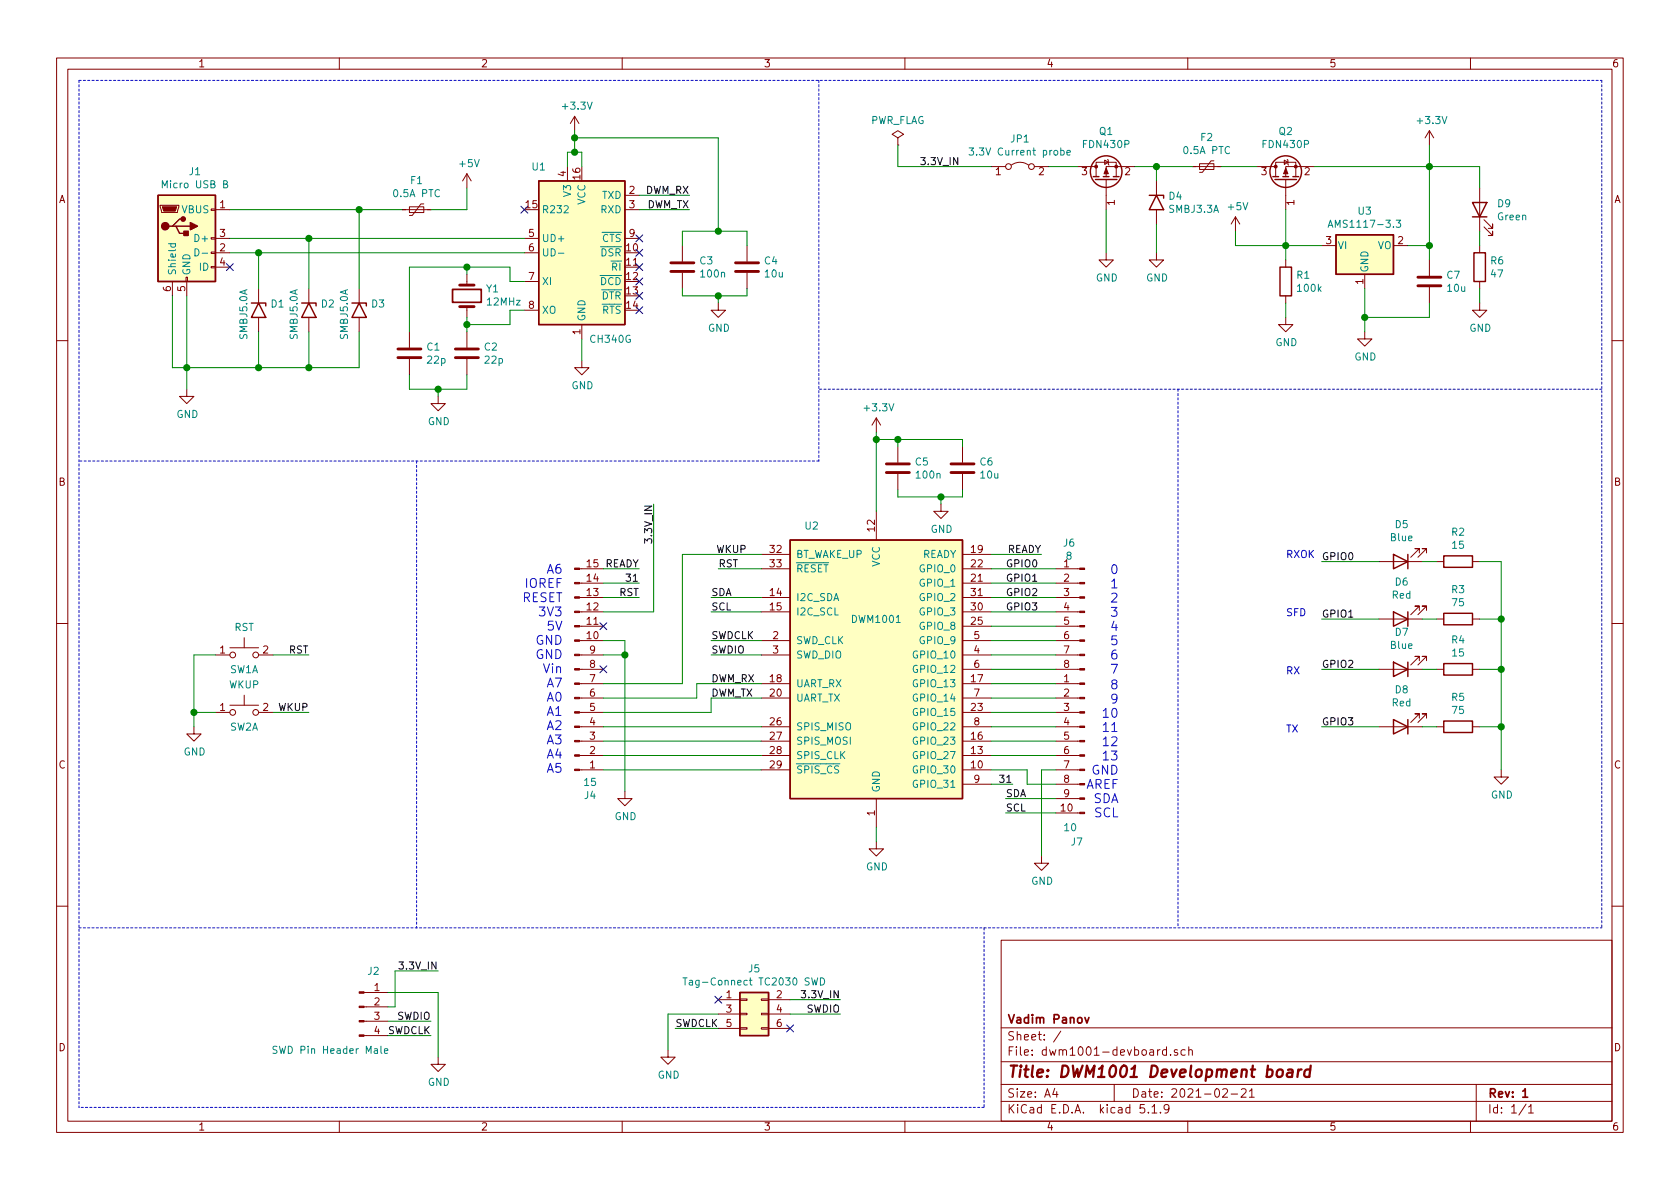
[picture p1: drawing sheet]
EESchema Schematic File Version 4
EELAYER 30 0
EELAYER END
$Descr A4 11693 8268
encoding utf-8
Sheet 1 1
Title "DWM1001 Development board"
Date "2021-02-21"
Rev "1"
Comp "Vadim Panov"
Comment1 ""
Comment2 ""
Comment3 ""
Comment4 ""
$EndDescr
$Comp
L power:GND #PWR015
U 1 1
P 6100 5850
F 0 "#PWR015" H 6100 5600 50  0001 C CNN
F 1 "GND" H 6105 5677 50  0000 C CNN
F 2 "" H 6100 5850 50  0001 C CNN
F 3 "" H 6100 5850 50  0001 C CNN
	1    6100 5850
	1    0    0    -1  
$EndComp
$Comp
L Connector_Generic:Conn_02x03_Odd_Even J5
U 1 1
P 5200 7050
F 0 "J5" H 5250 7367 50  0000 C CNN
F 1 "Tag-Connect TC2030 SWD" H 5250 7276 50  0000 C CNN
F 2 "Connector:Tag-Connect_TC2030-IDC-NL_2x03_P1.27mm_Vertical" H 5200 7050 50  0001 C CNN
F 3 "~" H 5200 7050 50  0001 C CNN
	1    5200 7050
	1    0    0    -1  
$EndComp
Wire Wire Line
	5500 6950 5850 6950
Wire Wire Line
	5000 7050 4650 7050
Wire Wire Line
	5500 7050 5850 7050
Wire Wire Line
	5000 7150 4700 7150
$Comp
L power:+3.3V #PWR014
U 1 1
P 6100 3000
F 0 "#PWR014" H 6100 2850 50  0001 C CNN
F 1 "+3.3V" H 6115 3173 50  0000 C CNN
F 2 "" H 6100 3000 50  0001 C CNN
F 3 "" H 6100 3000 50  0001 C CNN
	1    6100 3000
	1    0    0    -1  
$EndComp
Wire Wire Line
	6100 3000 6100 3050
Wire Wire Line
	6100 5750 6100 5850
$Comp
L power:GND #PWR011
U 1 1
P 4650 7300
F 0 "#PWR011" H 4650 7050 50  0001 C CNN
F 1 "GND" H 4655 7127 50  0000 C CNN
F 2 "" H 4650 7300 50  0001 C CNN
F 3 "" H 4650 7300 50  0001 C CNN
	1    4650 7300
	1    0    0    -1  
$EndComp
Text Label 5850 7050 2    50   ~ 0
SWDIO
Text Label 4700 7150 0    50   ~ 0
SWDCLK
Wire Wire Line
	4650 7050 4650 7300
$Comp
L power:GND #PWR05
U 1 1
P 3050 7350
F 0 "#PWR05" H 3050 7100 50  0001 C CNN
F 1 "GND" H 3055 7177 50  0000 C CNN
F 2 "" H 3050 7350 50  0001 C CNN
F 3 "" H 3050 7350 50  0001 C CNN
	1    3050 7350
	1    0    0    -1  
$EndComp
Text Label 3000 7200 2    50   ~ 0
SWDCLK
Text Label 3000 7100 2    50   ~ 0
SWDIO
Wire Wire Line
	2700 7200 3000 7200
Wire Wire Line
	2700 7100 3000 7100
Wire Wire Line
	2700 7000 2750 7000
$Comp
L Connector:Conn_01x04_Male J2
U 1 1
P 2500 7000
F 0 "J2" H 2600 7250 50  0000 C CNN
F 1 "SWD Pin Header Male" H 2300 6700 50  0000 C CNN
F 2 "Connector_PinHeader_2.54mm:PinHeader_1x04_P2.54mm_Vertical" H 2500 7000 50  0001 C CNN
F 3 "~" H 2500 7000 50  0001 C CNN
	1    2500 7000
	1    0    0    -1  
$EndComp
Wire Wire Line
	2700 6900 3050 6900
Wire Wire Line
	2750 6750 2750 7000
$Comp
L power:GND #PWR016
U 1 1
P 6550 3500
F 0 "#PWR016" H 6550 3250 50  0001 C CNN
F 1 "GND" H 6555 3327 50  0000 C CNN
F 2 "" H 6550 3500 50  0001 C CNN
F 3 "" H 6550 3500 50  0001 C CNN
	1    6550 3500
	1    0    0    -1  
$EndComp
Wire Wire Line
	6250 3050 6100 3050
Connection ~ 6100 3050
Wire Wire Line
	6100 3050 6100 3550
$Comp
L Device:C C6
U 1 1
P 6700 3250
F 0 "C6" H 6815 3296 50  0000 L CNN
F 1 "10u" H 6815 3205 50  0000 L CNN
F 2 "Capacitor_SMD:C_0805_2012Metric_Pad1.18x1.45mm_HandSolder" H 6738 3100 50  0001 C CNN
F 3 "~" H 6700 3250 50  0001 C CNN
	1    6700 3250
	1    0    0    -1  
$EndComp
Wire Wire Line
	6250 3100 6250 3050
Wire Wire Line
	6550 3450 6550 3500
$Comp
L Device:C C5
U 1 1
P 6250 3250
F 0 "C5" H 6365 3296 50  0000 L CNN
F 1 "100n" H 6365 3205 50  0000 L CNN
F 2 "Capacitor_SMD:C_0805_2012Metric_Pad1.18x1.45mm_HandSolder" H 6288 3100 50  0001 C CNN
F 3 "~" H 6250 3250 50  0001 C CNN
	1    6250 3250
	1    0    0    -1  
$EndComp
Wire Wire Line
	6250 3450 6550 3450
Wire Wire Line
	6250 3400 6250 3450
Wire Wire Line
	6550 3450 6700 3450
Wire Wire Line
	6700 3450 6700 3400
Connection ~ 6550 3450
Wire Wire Line
	6700 3100 6700 3050
Wire Wire Line
	6700 3050 6250 3050
Connection ~ 6250 3050
$Comp
L Device:LED D6
U 1 1
P 9750 4300
F 0 "D6" H 9743 4045 50  0000 C CNN
F 1 "Red" H 9743 4136 50  0000 C CNN
F 2 "LED_SMD:LED_0603_1608Metric_Pad1.05x0.95mm_HandSolder" H 9750 4300 50  0001 C CNN
F 3 "~" H 9750 4300 50  0001 C CNN
	1    9750 4300
	-1   0    0    1   
$EndComp
$Comp
L Device:LED D5
U 1 1
P 9750 3900
F 0 "D5" H 9743 3645 50  0000 C CNN
F 1 "Blue" H 9743 3736 50  0000 C CNN
F 2 "LED_SMD:LED_0603_1608Metric_Pad1.05x0.95mm_HandSolder" H 9750 3900 50  0001 C CNN
F 3 "~" H 9750 3900 50  0001 C CNN
	1    9750 3900
	-1   0    0    1   
$EndComp
$Comp
L Device:LED D9
U 1 1
P 10300 1450
F 0 "D9" V 10339 1332 50  0000 R CNN
F 1 "Green" V 10248 1332 50  0000 R CNN
F 2 "LED_SMD:LED_0603_1608Metric_Pad1.05x0.95mm_HandSolder" H 10300 1450 50  0001 C CNN
F 3 "~" H 10300 1450 50  0001 C CNN
	1    10300 1450
	0    -1   -1   0   
$EndComp
$Comp
L Device:Polyfuse_Small F2
U 1 1
P 8400 1150
F 0 "F2" V 8195 1150 50  0000 C CNN
F 1 "0.5A PTC" V 8286 1150 50  0000 C CNN
F 2 "Fuse:Fuse_1812_4532Metric_Pad1.30x3.40mm_HandSolder" H 8450 950 50  0001 L CNN
F 3 "~" H 8400 1150 50  0001 C CNN
	1    8400 1150
	0    1    1    0   
$EndComp
$Comp
L Device:Q_PMOS_GSD Q1
U 1 1
P 7700 1250
F 0 "Q1" V 8042 1250 50  0000 C CNN
F 1 "FDN430P" V 7951 1250 50  0000 C CNN
F 2 "Package_TO_SOT_SMD:SuperSOT-3" H 7900 1350 50  0001 C CNN
F 3 "~" H 7700 1250 50  0001 C CNN
	1    7700 1250
	0    -1   -1   0   
$EndComp
$Comp
L Device:R R6
U 1 1
P 10300 1850
F 0 "R6" H 10370 1896 50  0000 L CNN
F 1 "47" H 10370 1805 50  0000 L CNN
F 2 "Resistor_SMD:R_0805_2012Metric_Pad1.20x1.40mm_HandSolder" V 10230 1850 50  0001 C CNN
F 3 "~" H 10300 1850 50  0001 C CNN
	1    10300 1850
	1    0    0    -1  
$EndComp
Wire Wire Line
	10300 1600 10300 1700
$Comp
L power:GND #PWR024
U 1 1
P 10300 2100
F 0 "#PWR024" H 10300 1850 50  0001 C CNN
F 1 "GND" H 10305 1927 50  0000 C CNN
F 2 "" H 10300 2100 50  0001 C CNN
F 3 "" H 10300 2100 50  0001 C CNN
	1    10300 2100
	1    0    0    -1  
$EndComp
Wire Wire Line
	10300 2000 10300 2100
$Comp
L power:GND #PWR018
U 1 1
P 7700 1750
F 0 "#PWR018" H 7700 1500 50  0001 C CNN
F 1 "GND" H 7705 1577 50  0000 C CNN
F 2 "" H 7700 1750 50  0001 C CNN
F 3 "" H 7700 1750 50  0001 C CNN
	1    7700 1750
	1    0    0    -1  
$EndComp
Wire Wire Line
	6250 1000 6250 1150
Wire Wire Line
	6250 1150 6900 1150
$Comp
L Diode:1.5KExxA D4
U 1 1
P 8050 1400
F 0 "D4" V 8004 1480 50  0000 L CNN
F 1 "SMBJ3.3A" V 8095 1480 50  0000 L CNN
F 2 "Diode_SMD:D_SMA-SMB_Universal_Handsoldering" H 8050 1200 50  0001 C CNN
F 3 "https://www.vishay.com/docs/88301/15ke.pdf" H 8000 1400 50  0001 C CNN
	1    8050 1400
	0    1    1    0   
$EndComp
Wire Wire Line
	7900 1150 8050 1150
Wire Wire Line
	8050 1250 8050 1150
Connection ~ 8050 1150
Wire Wire Line
	8050 1150 8300 1150
$Comp
L Device:R R2
U 1 1
P 10150 3900
F 0 "R2" V 9943 3900 50  0000 C CNN
F 1 "15" V 10034 3900 50  0000 C CNN
F 2 "Resistor_SMD:R_0805_2012Metric_Pad1.20x1.40mm_HandSolder" V 10080 3900 50  0001 C CNN
F 3 "~" H 10150 3900 50  0001 C CNN
	1    10150 3900
	0    1    1    0   
$EndComp
$Comp
L Device:R R3
U 1 1
P 10150 4300
F 0 "R3" V 9943 4300 50  0000 C CNN
F 1 "75" V 10034 4300 50  0000 C CNN
F 2 "Resistor_SMD:R_0805_2012Metric_Pad1.20x1.40mm_HandSolder" V 10080 4300 50  0001 C CNN
F 3 "~" H 10150 4300 50  0001 C CNN
	1    10150 4300
	0    1    1    0   
$EndComp
$Comp
L Switch:SW_Push_Dual_x2 SW1
U 1 1
P 1700 4550
F 0 "SW1" H 1700 4450 50  0000 C CNN
F 1 "RST" H 1700 4744 50  0000 C CNN
F 2 "Button_Switch_SMD:SW_Push_1P1T_NO_6x6mm_H9.5mm" H 1700 4750 50  0001 C CNN
F 3 "~" H 1700 4750 50  0001 C CNN
	1    1700 4550
	1    0    0    -1  
$EndComp
$Comp
L Switch:SW_Push_Dual_x2 SW2
U 1 1
P 1700 4950
F 0 "SW2" H 1700 4850 50  0000 C CNN
F 1 "WKUP" H 1700 5144 50  0000 C CNN
F 2 "Button_Switch_SMD:SW_Push_1P1T_NO_6x6mm_H9.5mm" H 1700 5150 50  0001 C CNN
F 3 "~" H 1700 5150 50  0001 C CNN
	1    1700 4950
	1    0    0    -1  
$EndComp
Wire Wire Line
	2150 4950 1900 4950
$Comp
L power:GND #PWR02
U 1 1
P 1350 5050
F 0 "#PWR02" H 1350 4800 50  0001 C CNN
F 1 "GND" H 1355 4877 50  0000 C CNN
F 2 "" H 1350 5050 50  0001 C CNN
F 3 "" H 1350 5050 50  0001 C CNN
	1    1350 5050
	1    0    0    -1  
$EndComp
Wire Wire Line
	1500 4950 1350 4950
Wire Wire Line
	1350 4950 1350 5050
Wire Wire Line
	1500 4550 1350 4550
Wire Wire Line
	1350 4550 1350 4950
Connection ~ 1350 4950
Text Label 4950 4450 0    50   ~ 0
SWDCLK
Text Label 4950 4550 0    50   ~ 0
SWDIO
Wire Wire Line
	5300 4450 4950 4450
Wire Wire Line
	4950 4550 5300 4550
Wire Wire Line
	9900 3900 10000 3900
Wire Wire Line
	10000 4300 9900 4300
Wire Wire Line
	10450 3900 10300 3900
Wire Wire Line
	10300 4300 10450 4300
Connection ~ 10450 4300
Wire Wire Line
	10450 4300 10450 3900
$Comp
L Connector:Conn_01x08_Male J6
U 1 1
P 7550 4250
F 0 "J6" H 7658 4731 50  0000 C CNN
F 1 "8" H 7658 4640 50  0000 C CNN
F 2 "Connector_PinSocket_2.54mm:PinSocket_1x08_P2.54mm_Vertical" H 7550 4250 50  0001 C CNN
F 3 "~" H 7550 4250 50  0001 C CNN
	1    7550 4250
	-1   0    0    -1  
$EndComp
Text Label 9200 3900 0    50   ~ 0
GPIO0
$Comp
L Connector:USB_B_Micro J1
U 1 1
P 1300 1650
F 0 "J1" H 1357 2117 50  0000 C CNN
F 1 "Micro USB B" H 1357 2026 50  0000 C CNN
F 2 "Connector_USB:USB_Micro-B_Molex-105017-0001" H 1450 1600 50  0001 C CNN
F 3 "~" H 1450 1600 50  0001 C CNN
	1    1300 1650
	1    0    0    -1  
$EndComp
$Comp
L Device:Crystal Y1
U 1 1
P 3250 2050
F 0 "Y1" V 3296 1919 50  0000 R CNN
F 1 "12MHz" V 3205 1919 50  0000 R CNN
F 2 "Crystal:Crystal_SMD_HC49-SD" H 3250 2050 50  0001 C CNN
F 3 "~" H 3250 2050 50  0001 C CNN
	1    3250 2050
	0    -1   -1   0   
$EndComp
Wire Wire Line
	3250 1900 3250 1850
Wire Wire Line
	3250 1850 3550 1850
Wire Wire Line
	3550 1850 3550 1950
Wire Wire Line
	3550 1950 3650 1950
Wire Wire Line
	3250 2200 3250 2250
Wire Wire Line
	3250 2250 3550 2250
Wire Wire Line
	3550 2250 3550 2150
Wire Wire Line
	3550 2150 3650 2150
$Comp
L Device:C C1
U 1 1
P 2850 2450
F 0 "C1" H 2965 2496 50  0000 L CNN
F 1 "22p" H 2965 2405 50  0000 L CNN
F 2 "Capacitor_SMD:C_0603_1608Metric_Pad1.08x0.95mm_HandSolder" H 2888 2300 50  0001 C CNN
F 3 "~" H 2850 2450 50  0001 C CNN
	1    2850 2450
	1    0    0    -1  
$EndComp
$Comp
L Device:C C2
U 1 1
P 3250 2450
F 0 "C2" H 3365 2496 50  0000 L CNN
F 1 "22p" H 3365 2405 50  0000 L CNN
F 2 "Capacitor_SMD:C_0603_1608Metric_Pad1.08x0.95mm_HandSolder" H 3288 2300 50  0001 C CNN
F 3 "~" H 3250 2450 50  0001 C CNN
	1    3250 2450
	1    0    0    -1  
$EndComp
$Comp
L Regulator_Linear:AMS1117-3.3 U3
U 1 1
P 9500 1700
F 0 "U3" H 9500 1942 50  0000 C CNN
F 1 "AMS1117-3.3" H 9500 1851 50  0000 C CNN
F 2 "Package_TO_SOT_SMD:SOT-223-3_TabPin2" H 9500 1900 50  0001 C CNN
F 3 "http://www.advanced-monolithic.com/pdf/ds1117.pdf" H 9600 1450 50  0001 C CNN
	1    9500 1700
	1    0    0    -1  
$EndComp
$Comp
L Interface_USB:CH340G U1
U 1 1
P 4050 1750
F 0 "U1" H 3750 2350 50  0000 C CNN
F 1 "CH340G" H 4250 1150 50  0000 C CNN
F 2 "Package_SO:SOIC-16_3.9x9.9mm_P1.27mm" H 4100 1200 50  0001 L CNN
F 3 "http://www.datasheet5.com/pdf-local-2195953" H 3700 2550 50  0001 C CNN
	1    4050 1750
	1    0    0    -1  
$EndComp
Wire Wire Line
	1600 1650 2150 1650
Wire Wire Line
	1600 1750 1800 1750
$Comp
L power:GND #PWR04
U 1 1
P 3050 2750
F 0 "#PWR04" H 3050 2500 50  0001 C CNN
F 1 "GND" H 3055 2577 50  0000 C CNN
F 2 "" H 3050 2750 50  0001 C CNN
F 3 "" H 3050 2750 50  0001 C CNN
	1    3050 2750
	1    0    0    -1  
$EndComp
Wire Wire Line
	3250 1850 2850 1850
Wire Wire Line
	2850 1850 2850 2300
Connection ~ 3250 1850
Wire Wire Line
	2850 2600 2850 2700
Wire Wire Line
	2850 2700 3050 2700
Wire Wire Line
	3050 2700 3050 2750
Wire Wire Line
	3250 2600 3250 2700
Wire Wire Line
	3250 2700 3050 2700
Connection ~ 3050 2700
Wire Wire Line
	3250 2300 3250 2250
Connection ~ 3250 2250
$Comp
L power:GND #PWR01
U 1 1
P 1300 2700
F 0 "#PWR01" H 1300 2450 50  0001 C CNN
F 1 "GND" H 1305 2527 50  0000 C CNN
F 2 "" H 1300 2700 50  0001 C CNN
F 3 "" H 1300 2700 50  0001 C CNN
	1    1300 2700
	1    0    0    -1  
$EndComp
$Comp
L power:GND #PWR08
U 1 1
P 4050 2500
F 0 "#PWR08" H 4050 2250 50  0001 C CNN
F 1 "GND" H 4055 2327 50  0000 C CNN
F 2 "" H 4050 2500 50  0001 C CNN
F 3 "" H 4050 2500 50  0001 C CNN
	1    4050 2500
	1    0    0    -1  
$EndComp
Wire Wire Line
	4050 2350 4050 2500
Text Label 9200 4300 0    50   ~ 0
GPIO1
$Comp
L power:GND #PWR025
U 1 1
P 10450 5350
F 0 "#PWR025" H 10450 5100 50  0001 C CNN
F 1 "GND" H 10455 5177 50  0000 C CNN
F 2 "" H 10450 5350 50  0001 C CNN
F 3 "" H 10450 5350 50  0001 C CNN
	1    10450 5350
	1    0    0    -1  
$EndComp
$Comp
L Device:LED D7
U 1 1
P 9750 4650
F 0 "D7" H 9743 4395 50  0000 C CNN
F 1 "Blue" H 9743 4486 50  0000 C CNN
F 2 "LED_SMD:LED_0603_1608Metric_Pad1.05x0.95mm_HandSolder" H 9750 4650 50  0001 C CNN
F 3 "~" H 9750 4650 50  0001 C CNN
	1    9750 4650
	-1   0    0    1   
$EndComp
$Comp
L Device:R R4
U 1 1
P 10150 4650
F 0 "R4" V 9943 4650 50  0000 C CNN
F 1 "15" V 10034 4650 50  0000 C CNN
F 2 "Resistor_SMD:R_0805_2012Metric_Pad1.20x1.40mm_HandSolder" V 10080 4650 50  0001 C CNN
F 3 "~" H 10150 4650 50  0001 C CNN
	1    10150 4650
	0    1    1    0   
$EndComp
Wire Wire Line
	10000 4650 9900 4650
Text Label 9200 4650 0    50   ~ 0
GPIO2
Wire Wire Line
	10300 4650 10450 4650
Wire Wire Line
	10450 5350 10450 5050
Wire Wire Line
	10450 4650 10450 4300
Connection ~ 10450 4650
$Comp
L Device:LED D8
U 1 1
P 9750 5050
F 0 "D8" H 9743 4795 50  0000 C CNN
F 1 "Red" H 9743 4886 50  0000 C CNN
F 2 "LED_SMD:LED_0603_1608Metric_Pad1.05x0.95mm_HandSolder" H 9750 5050 50  0001 C CNN
F 3 "~" H 9750 5050 50  0001 C CNN
	1    9750 5050
	-1   0    0    1   
$EndComp
$Comp
L Device:R R5
U 1 1
P 10150 5050
F 0 "R5" V 9943 5050 50  0000 C CNN
F 1 "75" V 10034 5050 50  0000 C CNN
F 2 "Resistor_SMD:R_0805_2012Metric_Pad1.20x1.40mm_HandSolder" V 10080 5050 50  0001 C CNN
F 3 "~" H 10150 5050 50  0001 C CNN
	1    10150 5050
	0    1    1    0   
$EndComp
Wire Wire Line
	10000 5050 9900 5050
Text Label 9200 5050 0    50   ~ 0
GPIO3
Wire Wire Line
	10300 5050 10450 5050
Connection ~ 10450 5050
Wire Wire Line
	10450 5050 10450 4650
$Comp
L power:GND #PWR022
U 1 1
P 9500 2300
F 0 "#PWR022" H 9500 2050 50  0001 C CNN
F 1 "GND" H 9505 2127 50  0000 C CNN
F 2 "" H 9500 2300 50  0001 C CNN
F 3 "" H 9500 2300 50  0001 C CNN
	1    9500 2300
	1    0    0    -1  
$EndComp
Wire Wire Line
	9500 2000 9500 2200
$Comp
L Device:Q_PMOS_GSD Q2
U 1 1
P 8950 1250
F 0 "Q2" V 9292 1250 50  0000 C CNN
F 1 "FDN430P" V 9201 1250 50  0000 C CNN
F 2 "Package_TO_SOT_SMD:SuperSOT-3" H 9150 1350 50  0001 C CNN
F 3 "~" H 8950 1250 50  0001 C CNN
	1    8950 1250
	0    -1   -1   0   
$EndComp
Wire Wire Line
	8500 1150 8750 1150
Text Label 6400 1150 0    50   ~ 0
3.3V_IN
$Comp
L power:+5V #PWR06
U 1 1
P 3250 1300
F 0 "#PWR06" H 3250 1150 50  0001 C CNN
F 1 "+5V" H 3265 1473 50  0000 C CNN
F 2 "" H 3250 1300 50  0001 C CNN
F 3 "" H 3250 1300 50  0001 C CNN
	1    3250 1300
	1    0    0    -1  
$EndComp
$Comp
L power:+5V #PWR020
U 1 1
P 8600 1600
F 0 "#PWR020" H 8600 1450 50  0001 C CNN
F 1 "+5V" H 8615 1773 50  0000 C CNN
F 2 "" H 8600 1600 50  0001 C CNN
F 3 "" H 8600 1600 50  0001 C CNN
	1    8600 1600
	1    0    0    -1  
$EndComp
Wire Wire Line
	9800 1700 9950 1700
Wire Wire Line
	9950 1700 9950 1150
$Comp
L power:+3.3V #PWR023
U 1 1
P 9950 1000
F 0 "#PWR023" H 9950 850 50  0001 C CNN
F 1 "+3.3V" H 9965 1173 50  0000 C CNN
F 2 "" H 9950 1000 50  0001 C CNN
F 3 "" H 9950 1000 50  0001 C CNN
	1    9950 1000
	1    0    0    -1  
$EndComp
Wire Wire Line
	3250 1300 3250 1450
NoConn ~ 1600 1850
NoConn ~ 4450 1650
NoConn ~ 4450 1750
NoConn ~ 4450 1850
NoConn ~ 4450 1950
NoConn ~ 4450 2050
NoConn ~ 4450 2150
$Comp
L power:+3.3V #PWR07
U 1 1
P 4000 900
F 0 "#PWR07" H 4000 750 50  0001 C CNN
F 1 "+3.3V" H 4015 1073 50  0000 C CNN
F 2 "" H 4000 900 50  0001 C CNN
F 3 "" H 4000 900 50  0001 C CNN
	1    4000 900 
	1    0    0    -1  
$EndComp
Wire Wire Line
	3950 1150 3950 1050
Wire Wire Line
	3950 1050 4000 1050
Wire Wire Line
	4050 1050 4050 1150
Connection ~ 4000 1050
Wire Wire Line
	4000 1050 4050 1050
Wire Wire Line
	8950 1700 9200 1700
Wire Wire Line
	8950 1450 8950 1700
Wire Wire Line
	8950 1700 8600 1700
Wire Wire Line
	8600 1700 8600 1600
Connection ~ 8950 1700
Wire Wire Line
	9150 1150 9950 1150
Connection ~ 9950 1150
Wire Wire Line
	9950 1150 9950 1000
Wire Wire Line
	1900 4550 2150 4550
Text Label 2150 4550 2    50   ~ 0
RST
Text Label 2150 4950 2    50   ~ 0
WKUP
$Comp
L Device:Polyfuse_Small F1
U 1 1
P 2900 1450
F 0 "F1" V 2695 1450 50  0000 C CNN
F 1 "0.5A PTC" V 2786 1450 50  0000 C CNN
F 2 "Fuse:Fuse_1812_4532Metric_Pad1.30x3.40mm_HandSolder" H 2950 1250 50  0001 L CNN
F 3 "~" H 2900 1450 50  0001 C CNN
	1    2900 1450
	0    1    1    0   
$EndComp
Wire Wire Line
	3000 1450 3250 1450
$Comp
L Diode:1.5KExxA D3
U 1 1
P 2500 2150
F 0 "D3" V 2454 2230 50  0000 L CNN
F 1 "SMBJ5.0A" H 2350 2050 50  0000 L CNN
F 2 "Diode_SMD:D_SMA-SMB_Universal_Handsoldering" H 2500 1950 50  0001 C CNN
F 3 "https://www.vishay.com/docs/88301/15ke.pdf" H 2450 2150 50  0001 C CNN
	1    2500 2150
	0    1    1    0   
$EndComp
Wire Wire Line
	1300 2050 1300 2550
Wire Wire Line
	1200 2050 1200 2550
Wire Wire Line
	2500 2550 2500 2300
Wire Wire Line
	2500 2000 2500 1450
Connection ~ 2500 1450
Wire Wire Line
	2500 1450 2800 1450
$Comp
L Diode:1.5KExxA D2
U 1 1
P 2150 2150
F 0 "D2" V 2104 2230 50  0000 L CNN
F 1 "SMBJ5.0A" H 2000 2050 50  0000 L CNN
F 2 "Diode_SMD:D_SMA-SMB_Universal_Handsoldering" H 2150 1950 50  0001 C CNN
F 3 "https://www.vishay.com/docs/88301/15ke.pdf" H 2100 2150 50  0001 C CNN
	1    2150 2150
	0    1    1    0   
$EndComp
$Comp
L Diode:1.5KExxA D1
U 1 1
P 1800 2150
F 0 "D1" V 1754 2230 50  0000 L CNN
F 1 "SMBJ5.0A" H 1650 2050 50  0000 L CNN
F 2 "Diode_SMD:D_SMA-SMB_Universal_Handsoldering" H 1800 1950 50  0001 C CNN
F 3 "https://www.vishay.com/docs/88301/15ke.pdf" H 1750 2150 50  0001 C CNN
	1    1800 2150
	0    1    1    0   
$EndComp
Wire Wire Line
	2150 1650 2150 2000
Connection ~ 2150 1650
Wire Wire Line
	2150 1650 3650 1650
Wire Wire Line
	1800 1750 1800 2000
Connection ~ 1800 1750
Wire Wire Line
	1800 1750 3650 1750
Wire Wire Line
	1800 2300 1800 2550
Wire Wire Line
	1800 2550 2150 2550
Wire Wire Line
	2150 2300 2150 2550
Connection ~ 2150 2550
Wire Wire Line
	2150 2550 2500 2550
$Comp
L power:PWR_FLAG #FLG01
U 1 1
P 6250 1000
F 0 "#FLG01" H 6250 1075 50  0001 C CNN
F 1 "PWR_FLAG" H 6250 1173 50  0000 C CNN
F 2 "" H 6250 1000 50  0001 C CNN
F 3 "~" H 6250 1000 50  0001 C CNN
	1    6250 1000
	1    0    0    -1  
$EndComp
Wire Wire Line
	9950 1150 10300 1150
Wire Wire Line
	1200 2550 1300 2550
Connection ~ 1300 2550
Wire Wire Line
	1300 2550 1300 2700
Wire Wire Line
	1300 2550 1800 2550
Connection ~ 1800 2550
Wire Wire Line
	4450 1350 4800 1350
Wire Wire Line
	4450 1450 4800 1450
Text Label 4800 1350 2    50   ~ 0
DWM_RX
Text Label 4800 1450 2    50   ~ 0
DWM_TX
Wire Wire Line
	5300 4850 4950 4850
Text Label 4950 4750 0    50   ~ 0
DWM_RX
Text Label 4950 4850 0    50   ~ 0
DWM_TX
NoConn ~ 3650 1450
Wire Wire Line
	7700 1450 7700 1750
$Comp
L power:GND #PWR019
U 1 1
P 8050 1750
F 0 "#PWR019" H 8050 1500 50  0001 C CNN
F 1 "GND" H 8055 1577 50  0000 C CNN
F 2 "" H 8050 1750 50  0001 C CNN
F 3 "" H 8050 1750 50  0001 C CNN
	1    8050 1750
	1    0    0    -1  
$EndComp
Wire Wire Line
	8050 1550 8050 1750
Wire Wire Line
	7300 1150 7500 1150
$Comp
L Jumper:Jumper_2_Bridged JP1
U 1 1
P 7100 1150
F 0 "JP1" H 7100 1345 50  0000 C CNN
F 1 "3.3V Current probe" H 7100 1254 50  0000 C CNN
F 2 "TestPoint:TestPoint_2Pads_Pitch2.54mm_Drill0.8mm" H 7100 1150 50  0001 C CNN
F 3 "~" H 7100 1150 50  0001 C CNN
	1    7100 1150
	1    0    0    -1  
$EndComp
$Comp
L Device:C C4
U 1 1
P 5200 1850
F 0 "C4" H 5315 1896 50  0000 L CNN
F 1 "10u" H 5315 1805 50  0000 L CNN
F 2 "Capacitor_SMD:C_0805_2012Metric_Pad1.18x1.45mm_HandSolder" H 5238 1700 50  0001 C CNN
F 3 "~" H 5200 1850 50  0001 C CNN
	1    5200 1850
	1    0    0    -1  
$EndComp
$Comp
L Device:C C3
U 1 1
P 4750 1850
F 0 "C3" H 4865 1896 50  0000 L CNN
F 1 "100n" H 4865 1805 50  0000 L CNN
F 2 "Capacitor_SMD:C_0805_2012Metric_Pad1.18x1.45mm_HandSolder" H 4788 1700 50  0001 C CNN
F 3 "~" H 4750 1850 50  0001 C CNN
	1    4750 1850
	1    0    0    -1  
$EndComp
$Comp
L power:GND #PWR012
U 1 1
P 5000 2100
F 0 "#PWR012" H 5000 1850 50  0001 C CNN
F 1 "GND" H 5005 1927 50  0000 C CNN
F 2 "" H 5000 2100 50  0001 C CNN
F 3 "" H 5000 2100 50  0001 C CNN
	1    5000 2100
	1    0    0    -1  
$EndComp
Wire Wire Line
	5000 2100 5000 2050
Wire Wire Line
	5000 2050 4750 2050
Wire Wire Line
	4750 2050 4750 2000
Wire Wire Line
	5200 2000 5200 2050
Wire Wire Line
	5200 2050 5000 2050
Connection ~ 5000 2050
Wire Wire Line
	4750 1600 4750 1700
Wire Wire Line
	4750 1600 5000 1600
Wire Wire Line
	5200 1600 5200 1700
Text Label 7000 3950 0    50   ~ 0
GPIO0
Text Label 7000 4050 0    50   ~ 0
GPIO1
Text Label 7000 4150 0    50   ~ 0
GPIO2
Text Label 7000 4250 0    50   ~ 0
GPIO3
Wire Wire Line
	6900 3950 7350 3950
Wire Wire Line
	6900 4050 7350 4050
Wire Wire Line
	6900 4150 7350 4150
Wire Wire Line
	6900 4250 7350 4250
Wire Wire Line
	6900 4350 7350 4350
Wire Wire Line
	6900 4450 7350 4450
Wire Wire Line
	6900 4550 7350 4550
Wire Wire Line
	7350 4650 6900 4650
$Comp
L Connector:Conn_01x10_Male J7
U 1 1
P 7550 5150
F 0 "J7" H 7650 4450 50  0000 R CNN
F 1 "10" H 7700 4550 50  0000 R CNN
F 2 "Connector_PinSocket_2.54mm:PinSocket_1x10_P2.54mm_Vertical" H 7550 5150 50  0001 C CNN
F 3 "~" H 7550 5150 50  0001 C CNN
	1    7550 5150
	-1   0    0    -1  
$EndComp
Wire Wire Line
	6900 4750 7350 4750
Wire Wire Line
	7350 4850 6900 4850
Wire Wire Line
	6900 4950 7350 4950
Wire Wire Line
	7350 5050 6900 5050
Wire Wire Line
	6900 5150 7350 5150
Wire Wire Line
	7350 5250 6900 5250
$Comp
L Connector:Conn_01x15_Male J4
U 1 1
P 4000 4650
F 0 "J4" H 4108 5531 50  0000 C CNN
F 1 "15" H 4108 5440 50  0000 C CNN
F 2 "Connector_PinSocket_2.54mm:PinSocket_1x15_P2.54mm_Vertical" H 4000 4650 50  0001 C CNN
F 3 "~" H 4000 4650 50  0001 C CNN
	1    4000 4650
	1    0    0    1   
$EndComp
$Comp
L power:GND #PWR017
U 1 1
P 7250 5950
F 0 "#PWR017" H 7250 5700 50  0001 C CNN
F 1 "GND" H 7255 5777 50  0000 C CNN
F 2 "" H 7250 5950 50  0001 C CNN
F 3 "" H 7250 5950 50  0001 C CNN
	1    7250 5950
	1    0    0    -1  
$EndComp
Wire Wire Line
	7350 5350 7250 5350
Wire Wire Line
	7250 5350 7250 5950
Wire Wire Line
	6900 5350 7150 5350
Wire Wire Line
	7150 5350 7150 5450
Wire Wire Line
	7150 5450 7350 5450
Wire Wire Line
	7000 5550 7350 5550
Wire Wire Line
	6900 3850 7250 3850
Text Label 7250 3850 2    50   ~ 0
READY
Text Label 4450 3950 2    50   ~ 0
READY
Wire Wire Line
	7000 5650 7350 5650
Text Notes 7790 4690 2    62   ~ 0
0\n1\n2\n3\n4\n5\n6\n7
Text Notes 7790 5690 2    62   ~ 0
8\n9\n10\n11\n12\n13\nGND\nAREF\nSDA\nSCL
Text Notes 3920 5380 2    62   ~ 0
A6\nIOREF\nRESET\n3V3\n5V\nGND\nGND\nVin\nA7\nA0\nA1\nA2\nA3\nA4\nA5
$Comp
L power:GND #PWR09
U 1 1
P 4350 5500
F 0 "#PWR09" H 4350 5250 50  0001 C CNN
F 1 "GND" H 4355 5327 50  0000 C CNN
F 2 "" H 4350 5500 50  0001 C CNN
F 3 "" H 4350 5500 50  0001 C CNN
	1    4350 5500
	1    0    0    -1  
$EndComp
Wire Wire Line
	4200 4450 4350 4450
Wire Wire Line
	4350 4450 4350 4550
Wire Wire Line
	4200 4550 4350 4550
Connection ~ 4350 4550
Wire Wire Line
	4350 4550 4350 5500
Text Label 5000 3950 0    50   ~ 0
RST
Text Label 5200 3850 2    50   ~ 0
WKUP
Wire Wire Line
	5000 3950 5300 3950
NoConn ~ 4200 4350
Wire Wire Line
	5300 5350 4200 5350
Wire Wire Line
	4200 5250 5300 5250
Wire Wire Line
	5300 5150 4200 5150
Wire Wire Line
	4200 5050 5300 5050
Wire Wire Line
	4200 4950 4950 4950
Wire Wire Line
	4950 4950 4950 4850
Wire Wire Line
	4200 4850 4850 4850
Wire Wire Line
	4850 4850 4850 4750
Wire Wire Line
	4850 4750 5300 4750
Wire Wire Line
	4950 4150 5300 4150
Wire Wire Line
	4200 4750 4750 4750
Wire Wire Line
	4750 4750 4750 3850
Wire Wire Line
	4750 3850 5300 3850
NoConn ~ 4200 4650
Text Label 4450 4150 2    50   ~ 0
RST
Wire Wire Line
	4450 4150 4200 4150
Wire Wire Line
	4450 3950 4200 3950
Wire Wire Line
	5300 4250 4950 4250
Wire Wire Line
	4000 900  4000 950 
Wire Wire Line
	4000 950  5000 950 
Wire Wire Line
	5000 950  5000 1600
Connection ~ 4000 950 
Wire Wire Line
	4000 950  4000 1050
Connection ~ 5000 1600
Wire Wire Line
	5000 1600 5200 1600
Wire Wire Line
	1600 1450 2500 1450
NoConn ~ 5500 7150
NoConn ~ 5000 6950
Wire Notes Line
	5700 550  5700 3200
Wire Notes Line
	5700 3200 550  3200
Wire Notes Line
	11150 2700 5700 2700
Wire Notes Line
	550  550  11150 550 
Wire Notes Line
	8200 2700 8200 6450
Wire Notes Line
	11150 550  11150 6450
Wire Notes Line
	550  6450 11150 6450
Wire Notes Line
	2900 3200 2900 6450
Wire Notes Line
	6850 6450 6850 7700
Wire Notes Line
	6850 7700 550  7700
Wire Notes Line
	550  550  550  7700
$Comp
L Device:R R1
U 1 1
P 8950 1950
F 0 "R1" H 9020 1996 50  0000 L CNN
F 1 "100k" H 9020 1905 50  0000 L CNN
F 2 "Resistor_SMD:R_0805_2012Metric_Pad1.20x1.40mm_HandSolder" V 8880 1950 50  0001 C CNN
F 3 "~" H 8950 1950 50  0001 C CNN
	1    8950 1950
	1    0    0    -1  
$EndComp
$Comp
L power:GND #PWR021
U 1 1
P 8950 2200
F 0 "#PWR021" H 8950 1950 50  0001 C CNN
F 1 "GND" H 8955 2027 50  0000 C CNN
F 2 "" H 8950 2200 50  0001 C CNN
F 3 "" H 8950 2200 50  0001 C CNN
	1    8950 2200
	1    0    0    -1  
$EndComp
Wire Wire Line
	8950 1700 8950 1800
Wire Wire Line
	8950 2100 8950 2200
Wire Wire Line
	3050 7350 3050 6900
Wire Wire Line
	4450 4050 4200 4050
Text Label 4550 3500 3    50   ~ 0
3.3V_IN
Wire Wire Line
	4200 4250 4550 4250
Wire Wire Line
	4550 4250 4550 3500
Text Label 3050 6750 2    50   ~ 0
3.3V_IN
Text Label 5850 6950 2    50   ~ 0
3.3V_IN
Wire Wire Line
	2750 6750 3050 6750
$Comp
L Device:C C7
U 1 1
P 9950 1950
F 0 "C7" H 10065 1996 50  0000 L CNN
F 1 "10u" H 10065 1905 50  0000 L CNN
F 2 "Capacitor_SMD:C_0805_2012Metric_Pad1.18x1.45mm_HandSolder" H 9988 1800 50  0001 C CNN
F 3 "~" H 9950 1950 50  0001 C CNN
	1    9950 1950
	1    0    0    -1  
$EndComp
Wire Wire Line
	9950 1800 9950 1700
Connection ~ 9950 1700
Wire Wire Line
	9500 2200 9950 2200
Wire Wire Line
	9950 2200 9950 2100
Connection ~ 9500 2200
Wire Wire Line
	9500 2200 9500 2300
Text Label 4950 4150 0    50   ~ 0
SDA
Text Label 4950 4250 0    50   ~ 0
SCL
Text Label 7000 5550 0    50   ~ 0
SDA
Text Label 7000 5650 0    50   ~ 0
SCL
$Comp
L RF_Module:DWM1001 U2
U 1 1
P 6100 4650
F 0 "U2" H 5650 5650 50  0000 C CNN
F 1 "DWM1001" H 6100 5000 50  0000 C CNN
F 2 "RF_Module:DecaWave_DWM1001" H 6800 3700 50  0001 C CNN
F 3 "https://www.decawave.com/sites/default/files/dwm1001_datasheet.pdf" H 7000 3850 50  0001 C CNN
	1    6100 4650
	1    0    0    -1  
$EndComp
Wire Wire Line
	6900 5450 7050 5450
Text Label 7050 5450 2    50   ~ 0
31
Text Label 4450 4050 2    50   ~ 0
31
Text Notes 8950 5100 0    50   ~ 0
RXOK\n\n\n\n\nSFD\n\n\n\n\nRX\n\n\n\n\nTX
Wire Wire Line
	9200 3900 9600 3900
Wire Wire Line
	9200 4300 9600 4300
Wire Wire Line
	9200 4650 9600 4650
Wire Wire Line
	9200 5050 9600 5050
Wire Wire Line
	10300 1150 10300 1300
$EndSCHEMATC
